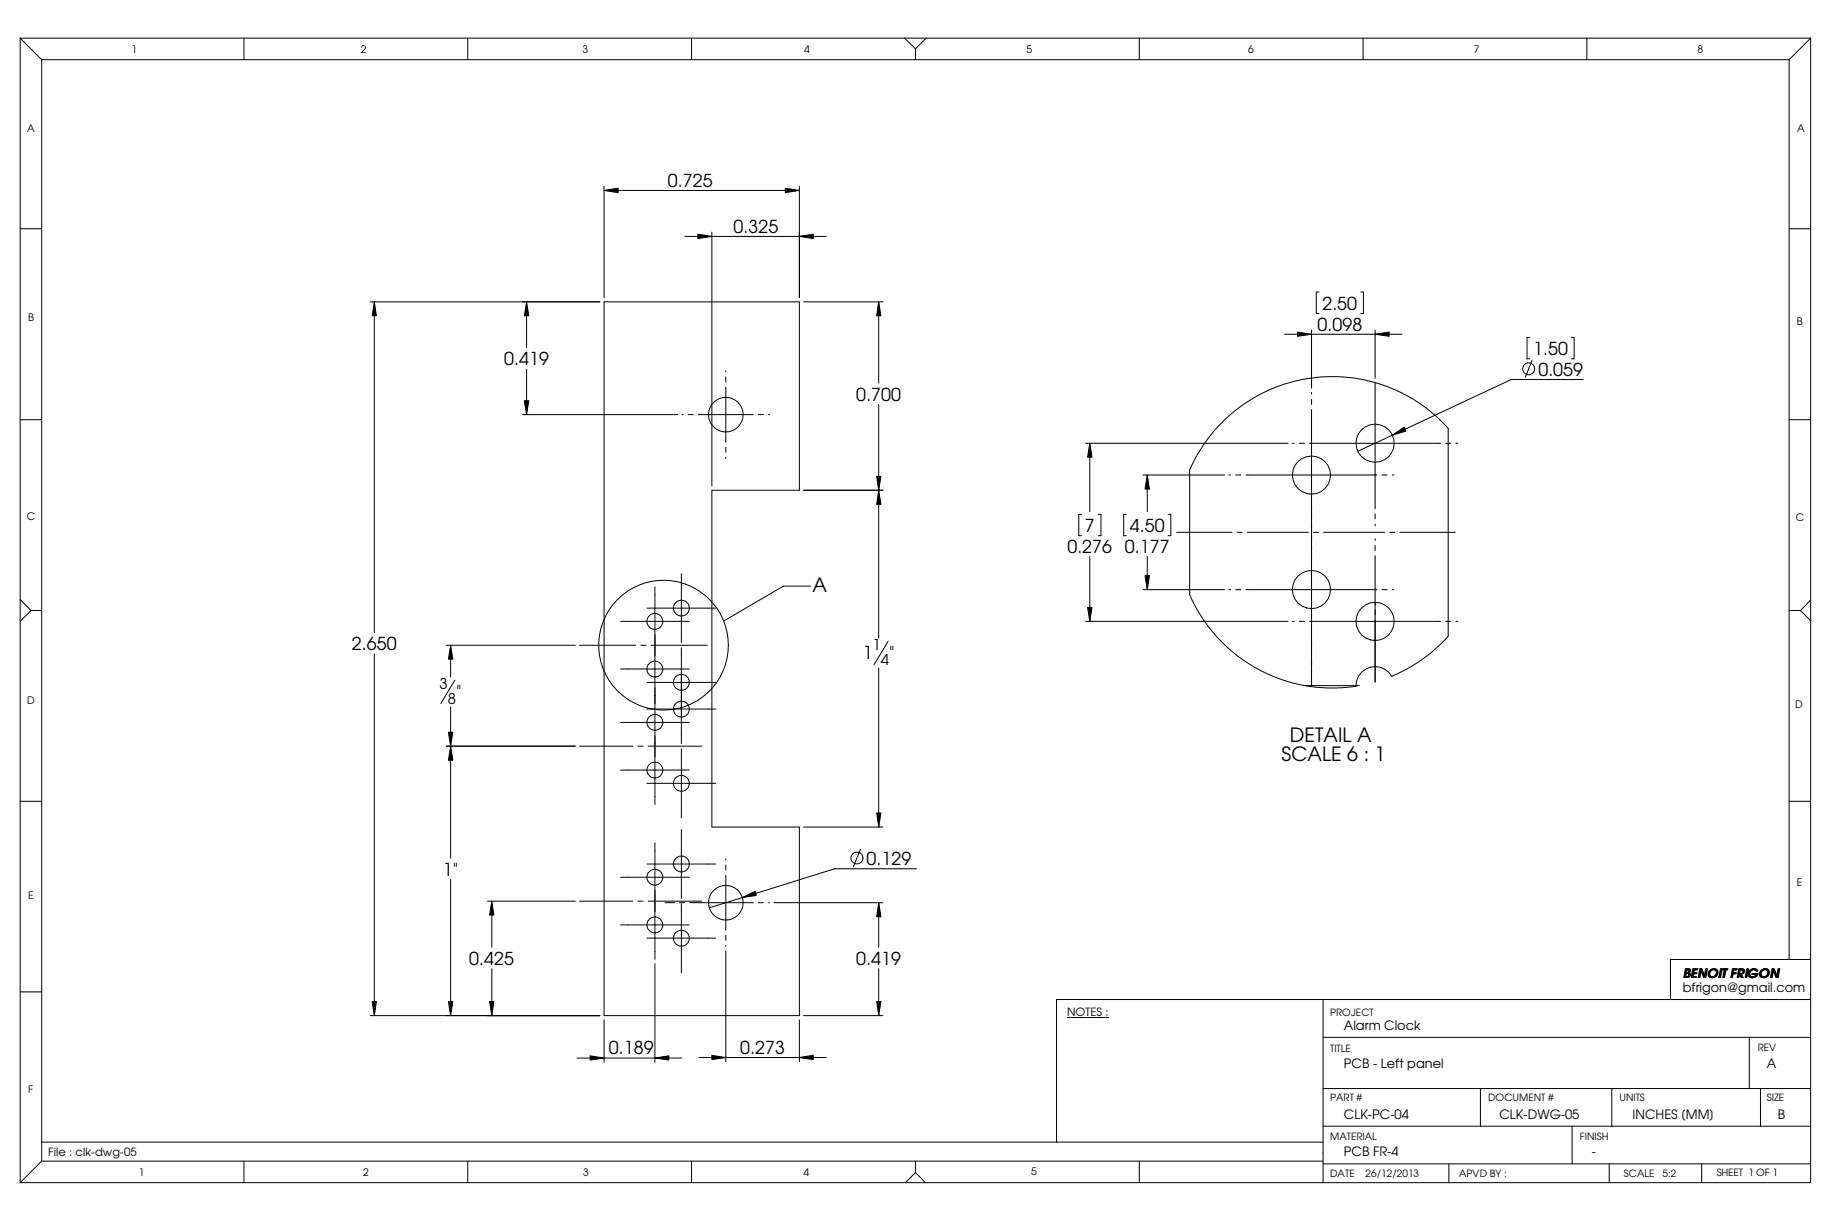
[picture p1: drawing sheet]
<svg xmlns="http://www.w3.org/2000/svg" width="457mm" height="305mm" viewBox="0 0 457 305" stroke-linecap="round" stroke-linejoin="round" font-family="sans-serif">
<g fill="none" stroke="#000" stroke-width=".25">
<path d="M5 9.5v285.7M5 9.5h447.1M5 9.5l5.4 5.4M10.4 14.9v275M10.4 14.9h436.3M60.9 9.5v5.4M116.8 9.5v5.4M172.7 9.5v5.4M225.9 9.5l2.7 2.7M228.6 12.2v2.7M231.3 9.5l-2.7 2.7M284.5 9.5v5.4"/>
<path d="M340.4 9.5v5.4M396.2 9.5v5.4M446.7 14.9v224.6M452.1 9.5v285.7h-447.1M452.1 9.5l-5.4 5.4M5 57.1h5.4M150.8 47.5l3.5-.5v1.1zM150.8 46.5v27.8M150.8 47.5h48.8M171 59h35.3M174.2 58.5l3.6 .5-3.6 .6zM177.8 58v63.3"/>
<path d="M196.1 47l3.5 .5-3.5 .6zM199.6 59l3.5-.5v1.1zM199.6 46.5v27.8M446.7 57.1h5.4M92.4 75.4h57.4M93.5 75.4l.5 3.4h-1.1zM93.5 75.4v82.5M131.5 75.4l.5 3.4h-1.1zM131.5 75.4v11.4M150.8 75.4h48.8v47h-21.8v84.1h21.8v47h-48.8zM200.7 75.4h19.8M219.4 75.4l.6 3.4h-1.1z"/>
<path d="M219.4 75.4v20.2M329.4 72.9h-.7v5.4h.7M339.8 72.9h.6v5.4h-.6M131.5 92.2v11.3M181.2 92.6v.2M181.2 94.1v1.3M181.2 96.6v13.8M320.8 83.4h29.3M324 82.9l3.5 .5-3.5 .5zM327.5 82.4v14.5M327.5 98v.4M327.5 99.7v1.3"/>
<path d="M343.4 83.4l3.5-.5v1zM343.4 82.4v12M343.4 95.5v31.5M382 84.2h-.7v5.4h.7M382.6 89.9l-1.7 4.3M392.3 84.2h.8v5.4h-.8M395.3 94.7h-17.9l-38.4 17.9M5 104.8h5.4M130.4 103.5h38.8M130.9 100h1.1l-.5 3.5zM170.3 103.5h.3M171.8 103.5h1.3"/>
<path d="M174.4 103.5h13.7M181.2 111.6v1.3M181.2 114.2v.3M189.4 103.5h1.2M191.9 103.5h.3M218.9 118.9h1.1l-.6 3.5zM219.4 101v58.3M271.1 110.7h50.5M272.1 110.7l.6 3.4h-1.1zM272.1 110.7v17M285.4 118.6h20.4M286.5 118.6l.5 3.5h-1.1z"/>
<path d="M286.5 118.6v9.1M304.7 105.9l3.5-3.2 3.3-2.4 3-1.8 4.3-1.9 4.5-1.4 2.8-.6 3.7-.5 4.4-.1 4.7 .5 3 .6 3.4 1 4 1.6 3.4 1.8 3.4 2.3 2.6 2.2 2.9 2.9v51.9l-3.7 3.6-3 2.4-3.4 2.1-4 1.9a4.7 4.7 0 0 0-5.4-2.2 4.7 4.7 0 0 0-3.5 4.7l-3.8 .4h-3.5l-5-.5-5.2-1.2-3-1-3.1-1.5-4.8-2.9-4.2-3.4-4-4.4-2.3-3.3-1.6-2.8-1-2.3v-31.1l1.5-3.1 2.3-3.8zM306.8 118.6h.5M308.6 118.6h1.2M311.1 118.6h32.7M322.7 110.7h.5M324.4 110.7h1.3M327 110.7h32.7M327.5 102.2v69.2M345.1 118.6h1.3M347.6 118.6h.5M347.7 108.6l2.9-2 .5 1z"/>
<path d="M361 110.7h1.2M363.5 110.7h.5M446.7 104.8h5.4M200.7 122.4h19.8M219.4 122.4l.6 3.5h-1.1zM270 128.4h-.6v5.3h.6M272.1 138.9v16.2M274.2 128.4h.7v5.3h-.7M281.3 128.4h-.7v5.3h.7M286.5 138.9v8.3M291.7 128.4h.7v5.3h-.7M293.8 132.9h13.8"/>
<path d="M308.9 132.9h1.3M311.4 132.9h15.3M328 132.9h1.2M330.5 132.9h15.2M343.4 128.3v1.2M343.4 130.8v.5M343.4 134.5v.4M343.4 136.2v1.3M343.4 138.7v31.6M347 132.9h1.3M349.5 132.9h13.9M5 149.6l2.7 2.8"/>
<path d="M7.7 152.4h2.7M7.7 152.4l-2.7 2.7M154.9 155.1h17.2M161.5 151.8h17.2M163.5 146.5v54.3M170.1 143.2v17.2M202.4 146.3h-6.8l-14.9 8.7M271.1 155.1h50.5M271.6 151.6h1.1l-.6 3.5zM285.4 147.2h20.4M285.9 143.7h1.1l-.5 3.5zM306.8 147.2h.5"/>
<path d="M308.6 147.2h1.2M311.1 147.2h32.7M322.7 155.1h.5M324.4 155.1h1.3M327 155.1h32.7M345.1 147.2h1.3M347.6 147.2h.5M361 155.1h1.2M363.5 155.1h.5M446.7 152.4h2.9M449.6 152.4l2.5 2.5M452.1 149.8l-2.5 2.6"/>
<path d="M93.5 163.2v90.3M111.5 161.1h32.1M112.5 161.1l.6 3.4h-1.1zM112.5 161.1v7.9M112.5 176.4v37.8M113.6 169.8l-3.5 5.8M144.7 161.1h14M154.9 167h17.2M160 161.1h1.3M161.5 170.3h17.2M161.5 177h17.2M162.6 161.1h14"/>
<path d="M170.1 161.7v23.9M219.4 166.8v39.7M221.7 160.1l-3.5 5.8M325.9 171.2h13.5M111.5 186.3h32.1M112 182.8h1.1l-.6 3.5zM112.5 186.3l.6 3.5h-1.1zM144.7 186.3h13.3M154.9 192.2h17.2M154.9 180.3h17.2M159.3 186.3h1.3M161.5 195.5h17.2"/>
<path d="M161.8 186.3h13.4M170.1 186.9v17.2M5 200h5.4M112.5 219.5v34M154.9 219h17.2M161.5 215.7h17.2M163.5 210.4v29.1M170.1 207.1v17.2M181.2 214.4v.3M181.2 215.9v1.3M181.2 218.5v13.7M200.7 206.5h19.8"/>
<path d="M214.8 212l-1.7 4.3M218.9 202.9h1.1l-.6 3.6zM228.8 216.9h-20.4l-31.3 9.7M446.7 200h5.4M121.7 225h21.9M122.8 225l.5 3.4h-1zM122.8 225v11.5M144.7 225h13.3M154.9 230.9h17.2M159.3 225h1.3M161.5 234.2h17.2M161.8 225h13.4"/>
<path d="M166 225.3h2.4M169.7 225.3h1.2M170.1 225.6v17.2M172.2 225.3h15.9M181.2 233.5v1.2M181.2 236v.3M181.2 237.3v27.7M185.4 224.1l3.2-1.6 .2 1zM189.4 225.3h1.2M191.9 225.3h.3M193.2 225.3h27.3M219.4 225.3l.6 3.6h-1.1z"/>
<path d="M219.4 225.3v11.2M452.1 239.5h-35v10M5 247.6h5.4M92.4 253.5h57.4M92.9 250h1.1l-.5 3.5zM112 250h1.1l-.6 3.5zM122.3 250h1l-.5 3.5zM122.8 241.8v11.7M150.8 254.6v10.6M163.5 240.5v24.7M199.6 254.6v10.4M200.7 253.5h19.8"/>
<path d="M218.9 250h1.1l-.6 3.5zM219.4 241.8v11.7M266.4 253.9h10.5M330.4 249.5v45.7M330.4 259h121.7M436.8 259v12.7M452.1 249.5h-188.3v35.6M144.1 264.1h26.2M147.4 263.6l3.4 .5-3.4 .5zM163.5 264.1l3.5-.5v1zM174.5 264h31.8M177.8 263.4l3.4 .6-3.4 .5z"/>
<path d="M199.6 264l3.5-.6v1.1zM330.4 271.7h121.7M369.7 271.7v9.4M402.5 271.7v9.4M439.6 271.7v9.4M10.4 289.9h320M10.4 289.9l-5.4 5.3M10.4 285.1h320M60.9 289.9v5.3M116.8 289.9v5.3M172.7 289.9v5.3M228.6 289.9v2.8"/>
<path d="M228.6 292.7l2.5 2.5M228.6 292.7l-2.5 2.5M284.5 289.9v5.3M330.4 281.1h121.7M330.4 290.5h121.7M361.8 290.5v4.7M392.6 281.1v9.4M401.8 290.5v4.7M424.9 290.5v4.7"/>
<circle cx="381.7" cy="92.1" r="1.49"/>
<circle cx="181.2" cy="103.5" r="4.3"/>
<circle cx="327.5" cy="118.6" r="4.8"/>
<circle cx="343.4" cy="110.6" r="4.8"/>
<circle cx="163.5" cy="155.1" r="1.98"/>
<circle cx="170.1" cy="151.8" r="2"/>
<circle cx="327.5" cy="147.2" r="4.8"/>
<circle cx="343.4" cy="155.1" r="4.8"/>
<circle cx="163.5" cy="167" r="1.98"/>
<circle cx="165.7" cy="161.1" r="16.2"/>
<circle cx="170.1" cy="170.3" r="1.99"/>
<circle cx="170.1" cy="177" r="1.99"/>
<circle cx="163.5" cy="180.3" r="1.98"/>
<circle cx="163.5" cy="192.2" r="1.98"/>
<circle cx="170.1" cy="195.5" r="1.99"/>
<circle cx="163.5" cy="219" r="1.99"/>
<circle cx="170.1" cy="215.7" r="2"/>
<circle cx="214" cy="214.2" r="1.49"/>
<circle cx="163.5" cy="230.9" r="1.98"/>
<circle cx="170.1" cy="234.2" r="1.99"/>
<circle cx="181.2" cy="225.3" r="4.3"/>
</g>
<g fill="#000">
<path d="M150.8 47.5l3.5-.5v1.1zM174.2 58.5l3.6 .5-3.6 .6zM196.1 47l3.5 .5-3.5 .6zM199.6 59l3.5-.5v1.1zM93.5 75.4l.5 3.4h-1.1zM131.5 75.4l.5 3.4h-1.1zM219.4 75.4l.6 3.4h-1.1zM324 82.9l3.5 .5-3.5 .5zM343.4 83.4l3.5-.5v1zM130.9 100h1.1l-.5 3.5zM272.1 110.7l.6 3.4h-1.1zM286.5 118.6l.5 3.5h-1.1z"/>
<path d="M347.7 108.6l2.9-2 .5 1zM218.9 118.9h1.1l-.6 3.5zM219.4 122.4l.6 3.5h-1.1zM271.6 151.6h1.1l-.6 3.5zM285.9 143.7h1.1l-.5 3.5zM112.5 161.1l.6 3.4h-1.1zM112.5 186.3l.6 3.5h-1.1zM112 182.8h1.1l-.6 3.5zM218.9 202.9h1.1l-.6 3.6zM122.8 225l.5 3.4h-1zM185.4 224.1l3.2-1.6 .2 1zM219.4 225.3l.6 3.6h-1.1z"/>
<path d="M92.9 250h1.1l-.5 3.5zM112 250h1.1l-.6 3.5zM122.3 250h1l-.5 3.5zM218.9 250h1.1l-.6 3.5zM147.4 263.6l3.4 .5-3.4 .5zM163.5 264.1l3.5-.5v1zM177.8 263.4l3.4 .6-3.4 .5zM199.6 264l3.5-.6v1.1z"/>
</g>
<g font-size="4.9">
<text x="202.9" y="147.7">A</text>
<text x="322" y="185.2">DETAIL A</text>
<text x="320" y="190">SCALE 6 : 1</text>
</g>
<g font-size="4.4">
<text x="166.8" y="46.6">0.725</text>
<text x="183.1" y="58.1">0.325</text>
<text x="330.2" y="77.3">2.50</text>
<text x="329" y="82.5">0.098</text>
<text x="382.8" y="88.6">1.50</text>
<text x="125.9" y="91.2">0.419</text>
<text x="384.1" y="93.8">0.059</text>
<text x="213.8" y="100">0.700</text>
<text x="266.5" y="138">0.276</text>
<text x="270.9" y="132.8">7</text>
<text x="280.9" y="138">0.177</text>
<text x="282.1" y="132.8">4.50</text>
<text x="87.8" y="162.3">2.650</text>
<text x="215.4" y="164.6">1</text>
<text x="222" y="164.6">&quot;</text>
<text x="113.9" y="174.3">&quot;</text>
<text x="216.4" y="215.9">0.129</text>
<text x="110.6" y="218.6">1&quot;</text>
<text x="117.2" y="240.9">0.425</text>
<text x="213.8" y="240.9">0.419</text>
<text x="152" y="263.2">0.189</text>
<text x="184.8" y="263.1">0.273</text>
</g>
<g font-size="3.7">
<text x="217.9" y="162.3">1</text>
<text x="220" y="166">4</text>
<text x="109.8" y="172">3</text>
<text x="111.8" y="175.7">8</text>
</g>
<g font-size="3.2">
<text x="420.3" y="244.1">BENOIT FRIGON</text>
<text x="420.2" y="247.5">bfrigon@gmail.com</text>
<text x="335.6" y="257.2">Alarm Clock</text>
<text x="335.6" y="266.5">PCB - Left panel</text>
<text x="441.2" y="266.7">A</text>
<text x="335.6" y="279.4">CLK-PC-04</text>
<text x="374.4" y="279.4">CLK-DWG-05</text>
<text x="407.7" y="279.4">INCHES [MM]</text>
<text x="443.9" y="279.3">B</text>
<text x="335.6" y="288.5">PCB FR-4</text>
<text x="397.5" y="288.5">-</text>
</g>
<g font-size="2.8">
<text x="266.4" y="253.6">NOTES :</text>
<text x="12" y="288.6">File : clk-dwg-05</text>
</g>
<g font-size="2.6">
<text x="32.8" y="13.2">1</text>
<text x="90.1" y="13.2">2</text>
<text x="145.4" y="13.2">3</text>
<text x="200.8" y="13.2">4</text>
<text x="256.3" y="13.2">5</text>
<text x="311.7" y="13.2">6</text>
<text x="368" y="13.2">7</text>
<text x="423.8" y="13.2">8</text>
<text x="6.8" y="33">A</text>
<text x="448.7" y="33">A</text>
<text x="7" y="80.2">B</text>
<text x="448.7" y="81.2">B</text>
<text x="6.7" y="129.8">C</text>
<text x="448.4" y="130">C</text>
<text x="6.8" y="175.8">D</text>
<text x="448.3" y="176.7">D</text>
<text x="448.6" y="221.1">E</text>
<text x="7.1" y="224.3">E</text>
<text x="7.1" y="272.9">F</text>
<text x="34.6" y="293.6">1</text>
<text x="90.7" y="293.6">2</text>
<text x="145.6" y="293.6">3</text>
<text x="200.7" y="293.6">4</text>
<text x="257.5" y="293.4">5</text>
</g>
<g font-size="2.5">
<text x="332.1" y="253.6">PROJECT</text>
<text x="332.1" y="262.6">TITLE</text>
<text x="438.9" y="262.5">REV</text>
<text x="332.1" y="274.9">PART #</text>
<text x="371.6" y="274.9">DOCUMENT #</text>
<text x="404.4" y="274.9">UNITS</text>
<text x="441.2" y="274.9">SIZE</text>
<text x="332.1" y="284.6">MATERIAL</text>
<text x="394.5" y="284.6">FINISH</text>
<text x="332.1" y="293.7">DATE</text>
<text x="341" y="293.7">26/12/2013</text>
<text x="364.4" y="293.7">APVD BY :</text>
<text x="405.5" y="293.7">SCALE</text>
<text x="415.2" y="293.7">5:2</text>
<text x="428.7" y="293.7">SHEET 1 OF 1</text>
</g>
</svg>
